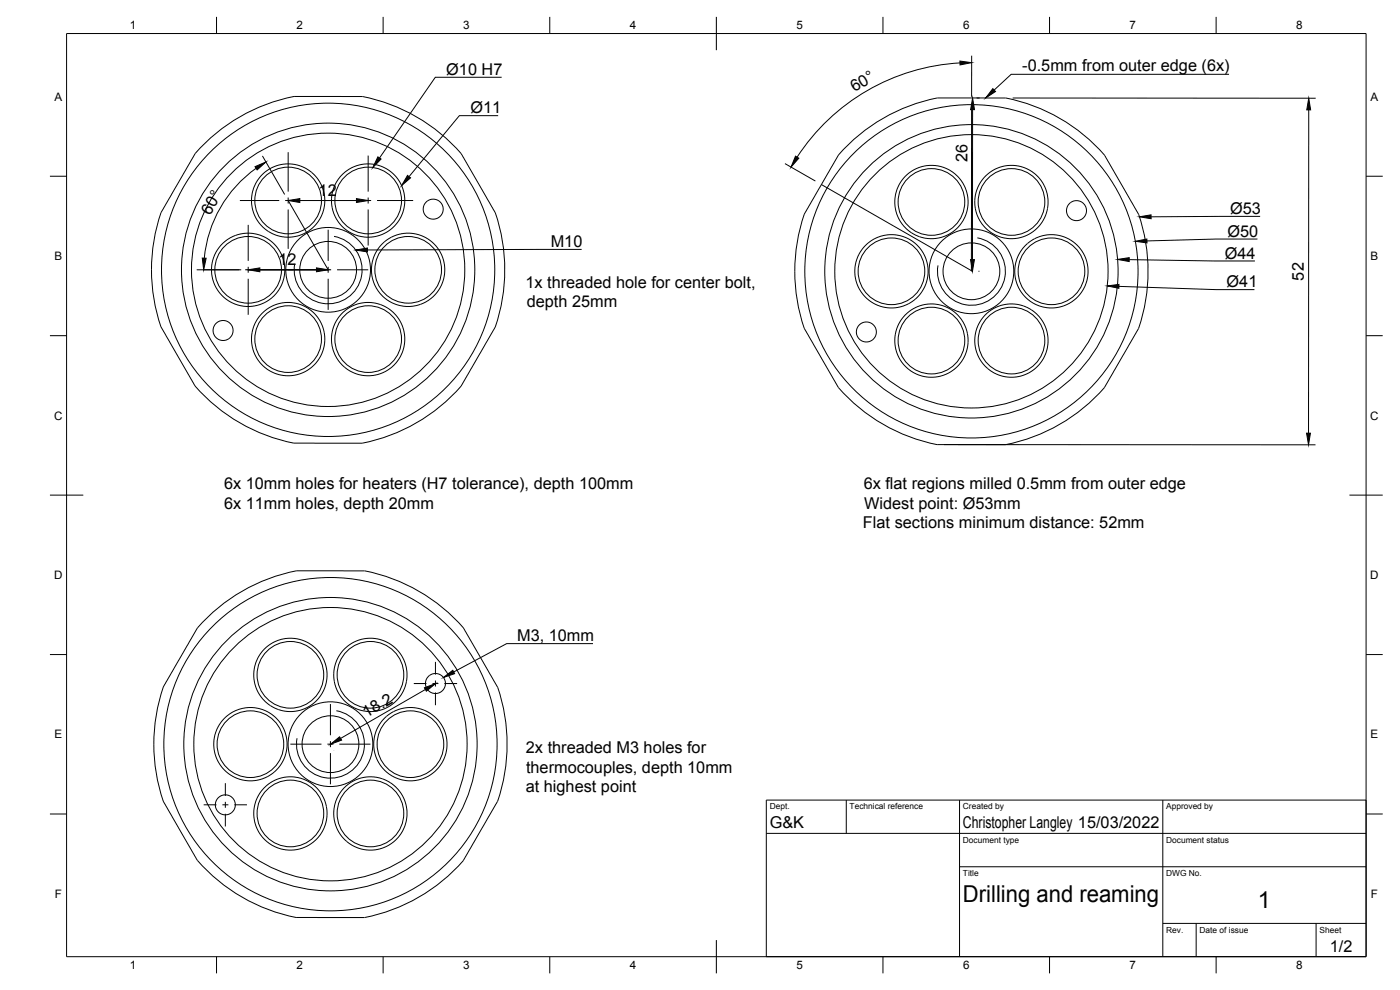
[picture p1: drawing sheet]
<svg xmlns="http://www.w3.org/2000/svg" width="420mm" height="297mm" viewBox="0 0 420 297" stroke-linecap="round" stroke-linejoin="round" font-family="sans-serif">
<!-- layer: Visible -->
<g fill="none" stroke="#000" stroke-width=".3">
<path d="M138.4 46.1l9.8 16.9a42.6 42.6 0 0 1 3.3 16.1 49.4 49.4 0 0 1-3.2 19.6l-9.4 16.3a46.4 46.4 0 0 1-15.6 12.8 45.3 45.3 0 0 1-15.6 5.2h-19.5M138.4 46.1a51.7 51.7 0 0 0-30.3-17.1l-18.9-.1a46.6 46.6 0 0 0-18.9 7.1 45.1 45.1 0 0 0-12.2 10.9l-7.8 13.5a24.7 24.7 0 0 0-4 11.2 51.2 51.2 0 0 0 2.3 27l9.5 16.4a46.2 46.2 0 0 0 15.5 12.8 53 53 0 0 0 14.6 5.2M341.7 64.3l-9.7-16.9a42.2 42.2 0 0 0-12.3-10.9 48.9 48.9 0 0 0-18.5-7.1h-18.9a46.6 46.6 0 0 0-18.9 7.1 45.1 45.1 0 0 0-12.2 10.8l-7.9 13.6a24.7 24.7 0 0 0-3.9 11.1 51.2 51.2 0 0 0 2.3 27.1l9.9 17.2M341.7 64.3a51.9 51.9 0 0 1-.3 34.8l-9.5 16.4a46.4 46.4 0 0 1-15.6 12.8 45.3 45.3 0 0 1-15.5 5.1h-18.6a46.3 46.3 0 0 1-18.8-7.1 53 53 0 0 1-11.8-10M88.9 171.3h19.6a42.2 42.2 0 0 1 15.5 5.2 47.1 47.1 0 0 1 15.6 12.8l9.7 16.9M89 171.3a52 52 0 0 0-30.1 17.6l-8 13.9a24.6 24.6 0 0 0-3.6 9.8 50.7 50.7 0 0 0 2.2 28.6l9.7 16.9M149.4 206.2a51.7 51.7 0 0 1-.4 34.8l-10 17.2M59.2 258.1a51.8 51.8 0 0 0 30.3 17.2h18.9a46.5 46.5 0 0 0 18.9-7.1 53 53 0 0 0 11.8-10"/>
<circle cx="86.5" cy="60.2" r="11"/>
<circle cx="86.5" cy="60.2" r="10"/>
<circle cx="110.5" cy="60.2" r="11"/>
<circle cx="110.5" cy="60.2" r="10"/>
<circle cx="130" cy="62.8" r="3"/>
<circle cx="279.5" cy="60.6" r="11"/>
<circle cx="279.5" cy="60.6" r="10"/>
<circle cx="303.5" cy="60.6" r="11"/>
<circle cx="303.6" cy="60.6" r="10"/>
<circle cx="323.1" cy="63.2" r="3"/>
<circle cx="67" cy="99.2" r="3"/>
<circle cx="74.5" cy="81" r="11"/>
<circle cx="74.5" cy="81" r="10"/>
<circle cx="98.5" cy="81" r="41"/>
<circle cx="98.5" cy="81" r="8.5"/>
<circle cx="98.5" cy="81" r="12.7"/>
<circle cx="98.5" cy="81" r="44"/>
<circle cx="98.5" cy="81" r="50"/>
<circle cx="122.5" cy="81" r="11"/>
<circle cx="122.5" cy="81" r="10"/>
<circle cx="260" cy="99.6" r="3"/>
<circle cx="267.5" cy="81.4" r="11"/>
<circle cx="267.5" cy="81.4" r="10"/>
<circle cx="291.5" cy="81.4" r="41"/>
<circle cx="291.5" cy="81.4" r="8.5"/>
<circle cx="291.5" cy="81.4" r="12.7"/>
<circle cx="291.5" cy="81.4" r="44"/>
<circle cx="291.5" cy="81.4" r="50"/>
<circle cx="315.5" cy="81.4" r="11"/>
<circle cx="315.6" cy="81.4" r="10"/>
<circle cx="86.5" cy="101.7" r="11"/>
<circle cx="86.5" cy="101.7" r="10"/>
<circle cx="110.5" cy="101.7" r="11"/>
<circle cx="110.5" cy="101.7" r="10"/>
<circle cx="279.5" cy="102.2" r="11"/>
<circle cx="279.5" cy="102.2" r="10"/>
<circle cx="303.5" cy="102.2" r="11"/>
<circle cx="303.6" cy="102.2" r="10"/>
<circle cx="87.1" cy="202.5" r="11"/>
<circle cx="87.2" cy="202.5" r="10"/>
<circle cx="111.2" cy="202.5" r="11"/>
<circle cx="111.2" cy="202.5" r="10"/>
<circle cx="130.7" cy="205.1" r="3"/>
<circle cx="75.2" cy="223.3" r="11"/>
<circle cx="75.2" cy="223.3" r="10"/>
<circle cx="99.2" cy="223.3" r="41"/>
<circle cx="99.2" cy="223.3" r="8.5"/>
<circle cx="99.2" cy="223.3" r="12.7"/>
<circle cx="99.2" cy="223.3" r="44"/>
<circle cx="99.2" cy="223.3" r="50"/>
<circle cx="123.2" cy="223.3" r="11"/>
<circle cx="123.2" cy="223.3" r="10"/>
<circle cx="67.6" cy="241.5" r="3"/>
<circle cx="87.2" cy="244.1" r="11"/>
<circle cx="87.2" cy="244.1" r="10"/>
<circle cx="111.2" cy="244.1" r="11"/>
<circle cx="111.2" cy="244.1" r="10"/>
</g>
<!-- layer: Visible Narrow -->
<path d="M100.2 70.9a10.2 10.2 0 0 1 8.3 11.8 10.2 10.2 0 0 1-11.8 8.3 10.2 10.2 0 0 1-8.3-11.8M293.3 71.4a10.2 10.2 0 0 1 8.3 11.8 10.2 10.2 0 0 1-11.8 8.2 10.2 10.2 0 0 1-8.3-11.8M100.9 213.2a10.2 10.2 0 0 1 8.3 11.9 10.2 10.2 0 0 1-11.8 8.2 10.2 10.2 0 0 1-8.3-11.8" fill="none" stroke="#000" stroke-width=".3"/>
<!-- layer: Border -->
<g fill="none" stroke="#000" stroke-width=".3">
<path d="M20 10.1h390v276.9h-390zM65 5.1v5M115 5.1v5M165 5.1v5M215 5.1v10M265 5.1v5M315 5.1v5M365 5.1v5M15 52.9h5M410 52.9h5M15 100.7h5M410 100.7h5"/>
<path d="M15 148.6h10M405 148.6h10M15 196.4h5M410 196.4h5M15 244.2h5M410 244.2h5M65 287v5M115 287v5M165 287v5M215 282.1v9.9M265 287v5M315 287v5"/>
<path d="M365 287v5"/>
</g>
<!-- layer: TitleBlock -->
<path d="M230 240.1h180v46.9h-180zM230 250h180M254 240.1v9.9M288 240.1v46.9M349 240.1v46.9M288 260.1h122M349 277.1h61M359 277.1v9.9M395 277.1v9.9" fill="none" stroke="#000" stroke-width=".3"/>
<!-- layer: Sketch1 -->
<path d="M86.5 60.2l12 20.7h-24" fill="none" stroke="#000" stroke-width=".3"/>
<!-- layer: Dimensions -->
<g fill="none" stroke="#000" stroke-width=".3">
<path d="M288.1 18.9a62.4 62.4 0 0 0-48.9 28.2M291.6 16.7v12.3M291.9 32.9l-.1 45M293.1 29.4h.9M303.9 29.4l91 .1M392.8 33l-.1 97M76.9 50.5a37.3 37.3 0 0 0-15.6 26.9M78.8 46.8l6.6 11.5M235.6 49.1l9.1 5.2M90 60.2h17M59 80.9h13.4M78 80.9h17"/>
<path d="M293.6 81.4h.3M283.4 133.4l111.4 .1M127.7 206.9l-25.5 14.7M131.7 206.9h.1M100.2 225.1h.1"/>
</g>
<g fill="#000" stroke="#000" stroke-width=".3">
<path d="M288.1 18.3l3.5 .5-3.5 .7zM291.9 29.4l.6 3.5h-1.2zM392.8 29.5l.5 3.5h-1.1zM76.5 50l3.3-1.4-2.6 2.4zM86.5 60.2l3.5-.6v1.2zM107 59.6l3.5 .6-3.5 .6zM238.7 46.8l1 .7-2.3 2.6zM60.7 77.4l1.2 .1-.8 3.4zM291.3 77.9h1.1l-.6 3.5zM74.5 80.9l3.5-.5v1.1zM95 80.4l3.5 .5-3.5 .6zM392.1 130h1.2l-.6 3.5z"/>
<path d="M127.4 206.4l3.3-1.3-2.7 2.3zM99.2 223.3l2.7-2.2 .6 1z"/>
</g>
<!-- layer: Annotations -->
<path d="M298 26.6l.8 .9-3 1.9zM113.4 47.1l1 .6-2.5 2.6zM122.3 52.6l.9 .8-2.7 2.3zM106.8 75l3.5-.6v1.2zM335.4 77.8l3.5-.5v1.2zM340.7 72.4l3.5-.7v1.2zM341.9 65.1l3.5-.6 .1 1.1zM332.3 85.8l3.5-.5v1.2zM133.1 203.3l2.8-2.2 .5 1z" fill="#000" stroke="#000" stroke-width=".3"/>
<path d="M149.5 34.7h-11.6l-15.1 18.3M150.6 23.2h-20l-16.7 24.2M368.9 22.3h-65.4l-5.1 4.7M174.6 74.8l-64.3 .2M338.9 77.9l37.7 .4M377.4 71.7h-12.3l-20.9 .6M378.2 64.9l-32.7 .2M335.8 85.9l29 1h11.7M178 193.1h-25.9l-15.9 8.5" fill="none" stroke="#000" stroke-width=".3"/>
<!-- layer: Center Lines -->
<g fill="none" stroke="#000" stroke-width=".3">
<path d="M86.5 45.7v11.8M86.5 59.3v1.8M110.5 46.7v10.8M110.5 59.3v1.8M72 60.2h11.8M74.5 67.5v10.8M85.6 60.2h1.8M86.5 62.9v11.8M89.2 60.2h18.6M98.5 68.9v9.4M109.6 60.2h1.8M110.5 62.9v10.8"/>
<path d="M113.2 60.2h10.8M61 80.9h10.8M73.6 80.9h1.8M74.5 80.1v1.7M74.5 83.6v10.9M77.2 80.9h18.6M97.6 80.9h1.8M98.5 80.1v1.7M98.5 83.6v9.4M101.2 80.9h9.3M130.7 198.6v3.8M99.2 211.3v9.3"/>
<path d="M124.2 205.1h3.8M129.8 205.1h1.8M130.7 204.2v1.8M130.7 207.8v3.8M133.3 205.1h3.9M67.6 235v3.8M87.1 223.3h9.4M98.3 223.3h1.8M99.2 222.4v1.8M99.2 226v9.3M101.8 223.3h9.4M61.1 241.5h3.9"/>
<path d="M66.7 241.5h1.8M67.6 240.6v1.8M67.6 244.2v3.8M70.3 241.5h3.8"/>
</g>
<!-- layer: Sketch6 -->
<path d="M291.6 31.1l-.1 50.3M246.5 55.4l45.3 26" fill="none" stroke="#000" stroke-width=".3"/>
<g font-size="7">
<text x="289" y="270.6">Drilling and reaming</text>
<text x="377.5" y="272.3">1</text>
</g>
<g font-size="4.9">
<text x="133.9" y="22.5">Ø10 H7</text>
<text x="306.8" y="21.3">-0.5mm from outer edge (6x)</text>
<text x="256.4" y="27.7" transform="rotate(-30 256.4 27.7)">60°</text>
<text x="141.2" y="34">Ø11</text>
<text x="290.4" y="48.5" transform="rotate(-90 290.4 48.5)">26</text>
<text x="95.6" y="58.8">12</text>
<text x="63.1" y="64.7" transform="rotate(-60 63.1 64.7)">60°</text>
<text x="369.1" y="64.2">Ø53</text>
<text x="368.4" y="71">Ø50</text>
<text x="165.3" y="74.1">M10</text>
<text x="367.6" y="77.6">Ø44</text>
<text x="83.6" y="79.6">12</text>
<text x="157.7" y="86.3">1x threaded hole for center bolt,</text>
<text x="368.1" y="86.2">Ø41</text>
<text x="391.3" y="84.2" transform="rotate(-90 391.3 84.2)">52</text>
<text x="158.1" y="92.2">depth 25mm</text>
<text x="67.2" y="146.7">6x 10mm holes for heaters (H7 tolerance), depth 100mm</text>
<text x="259.2" y="146.7">6x flat regions milled 0.5mm from outer edge</text>
<text x="67.2" y="152.6">6x 11mm holes, depth 20mm</text>
<text x="259.3" y="152.6">Widest point: Ø53mm</text>
<text x="259" y="158.5">Flat sections minimum distance: 52mm</text>
<text x="155.2" y="192.4">M3, 10mm</text>
<text x="110" y="215.4" transform="rotate(-30 110 215.4)">18.2</text>
<text x="157.8" y="226.1">2x threaded M3 holes for</text>
<text x="157.9" y="231.9">thermocouples, depth 10mm</text>
<text x="157.8" y="237.8">at highest point</text>
<text x="231" y="248.5">G&amp;K</text>
<text x="289" y="248.5">Christopher Langley 15/03/2022</text>
<text x="399.1" y="285.7">1/2</text>
</g>
<g font-size="3.5">
<text x="39" y="8.8">1</text>
<text x="89" y="8.8">2</text>
<text x="139" y="8.8">3</text>
<text x="189" y="8.8">4</text>
<text x="239" y="8.8">5</text>
<text x="289" y="8.8">6</text>
<text x="339" y="8.8">7</text>
<text x="389" y="8.8">8</text>
<text x="16.3" y="30.2">A</text>
<text x="411.3" y="30.2">A</text>
<text x="16.3" y="78">B</text>
<text x="411.3" y="78">B</text>
<text x="16.2" y="125.9">C</text>
<text x="411.2" y="125.9">C</text>
<text x="16.2" y="173.7">D</text>
<text x="411.2" y="173.7">D</text>
<text x="16.3" y="221.6">E</text>
<text x="411.3" y="221.6">E</text>
<text x="16.4" y="269.4">F</text>
<text x="411.4" y="269.4">F</text>
<text x="39" y="290.8">1</text>
<text x="89" y="290.8">2</text>
<text x="139" y="290.8">3</text>
<text x="189" y="290.8">4</text>
<text x="239" y="290.8">5</text>
<text x="289" y="290.8">6</text>
<text x="339" y="290.8">7</text>
<text x="389" y="290.8">8</text>
</g>
<g font-size="2.5">
<text x="231" y="242.9">Dept.</text>
<text x="255" y="242.9">Technical reference</text>
<text x="289" y="242.9">Created by</text>
<text x="350" y="242.9">Approved by</text>
<text x="289" y="252.8">Document type</text>
<text x="350" y="252.8">Document status</text>
<text x="289" y="262.9">Title</text>
<text x="350" y="262.9">DWG No.</text>
<text x="350" y="279.9">Rev.</text>
<text x="360" y="279.9">Date of issue</text>
<text x="396" y="279.9">Sheet</text>
</g>
</svg>
